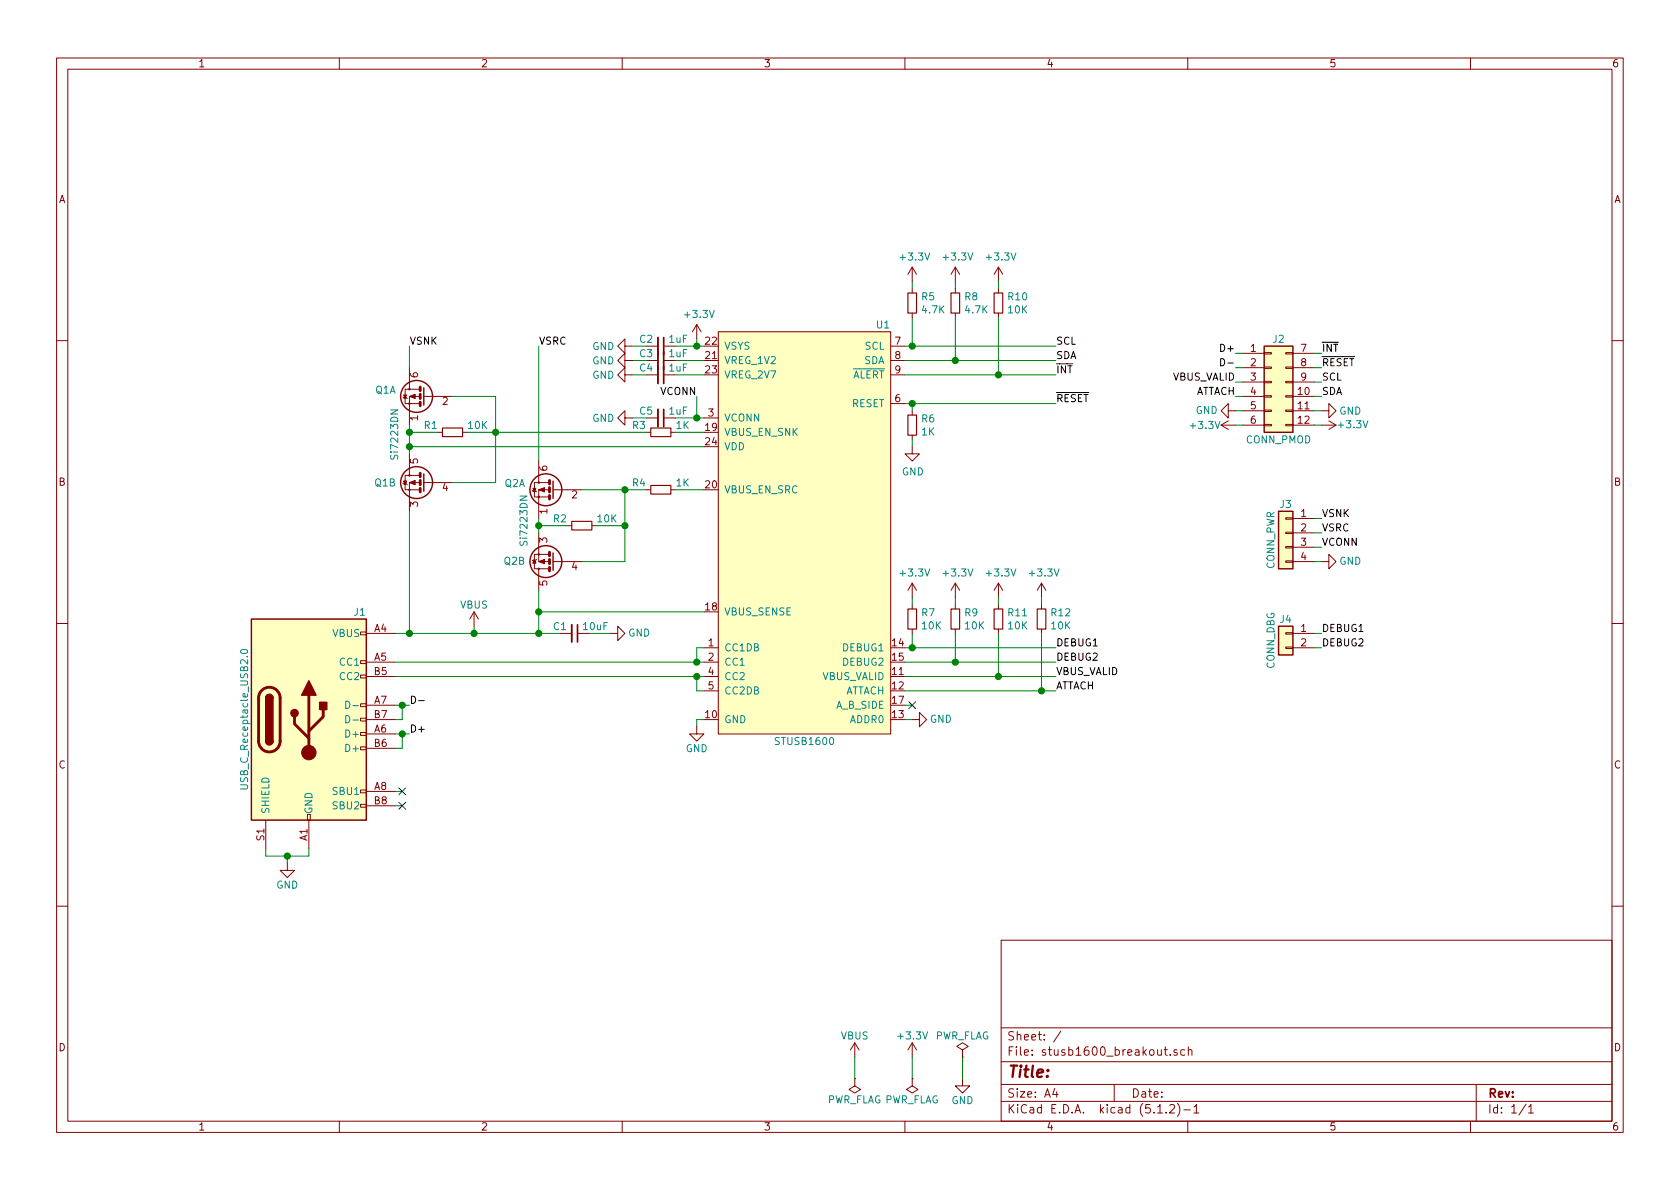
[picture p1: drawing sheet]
EESchema Schematic File Version 4
LIBS:stusb1600_breakout-cache
EELAYER 29 0
EELAYER END
$Descr A4 11693 8268
encoding utf-8
Sheet 1 1
Title ""
Date ""
Rev ""
Comp ""
Comment1 ""
Comment2 ""
Comment3 ""
Comment4 ""
$EndDescr
$Comp
L Interface_USB_Extra:STUSB1600 U1
U 1 1
P 5600 3100
F 0 "U1" H 6200 3950 50  0000 R CNN
F 1 "STUSB1600" H 5600 1050 50  0000 C CNN
F 2 "Package_DFN_QFN:QFN-24-1EP_4x4mm_P0.5mm_EP2.7x2.7mm" H 5600 3100 50  0001 C CNN
F 3 "" H 5600 3100 50  0001 C CNN
	1    5600 3100
	1    0    0    -1  
$EndComp
Wire Wire Line
	6300 2400 6350 2400
Wire Wire Line
	6300 2800 6350 2800
Wire Wire Line
	6350 2800 6350 2850
Connection ~ 6350 2800
$Comp
L Device:R_Small R6
U 1 1
P 6350 2950
F 0 "R6" H 6409 2996 50  0000 L CNN
F 1 "1K" H 6409 2905 50  0000 L CNN
F 2 "Resistor_SMD:R_0402_1005Metric" H 6350 2950 50  0001 C CNN
F 3 "~" H 6350 2950 50  0001 C CNN
	1    6350 2950
	1    0    0    -1  
$EndComp
Wire Wire Line
	6350 3050 6350 3100
$Comp
L power:GND #PWR0101
U 1 1
P 6350 3100
F 0 "#PWR0101" H 6350 2850 50  0001 C CNN
F 1 "GND" H 6355 2927 50  0000 C CNN
F 2 "" H 6350 3100 50  0001 C CNN
F 3 "" H 6350 3100 50  0001 C CNN
	1    6350 3100
	1    0    0    -1  
$EndComp
Wire Wire Line
	6350 2400 6350 2200
Connection ~ 6350 2400
Wire Wire Line
	6350 2000 6350 1950
$Comp
L power:+3.3V #PWR0102
U 1 1
P 6350 1950
F 0 "#PWR0102" H 6350 1800 50  0001 C CNN
F 1 "+3.3V" H 6365 2123 50  0000 C CNN
F 2 "" H 6350 1950 50  0001 C CNN
F 3 "" H 6350 1950 50  0001 C CNN
	1    6350 1950
	1    0    0    -1  
$EndComp
$Comp
L power:+3.3V #PWR0103
U 1 1
P 6650 1950
F 0 "#PWR0103" H 6650 1800 50  0001 C CNN
F 1 "+3.3V" H 6665 2123 50  0000 C CNN
F 2 "" H 6650 1950 50  0001 C CNN
F 3 "" H 6650 1950 50  0001 C CNN
	1    6650 1950
	1    0    0    -1  
$EndComp
Wire Wire Line
	6650 2000 6650 1950
$Comp
L Device:R_Small R8
U 1 1
P 6650 2100
F 0 "R8" H 6709 2146 50  0000 L CNN
F 1 "4.7K" H 6709 2055 50  0000 L CNN
F 2 "Resistor_SMD:R_0402_1005Metric" H 6650 2100 50  0001 C CNN
F 3 "~" H 6650 2100 50  0001 C CNN
	1    6650 2100
	1    0    0    -1  
$EndComp
Wire Wire Line
	6650 2500 7350 2500
Connection ~ 6650 2500
Wire Wire Line
	6650 2200 6650 2500
Wire Wire Line
	6350 2400 7350 2400
Text Label 7350 2400 0    50   ~ 0
SCL
Text Label 7350 2500 0    50   ~ 0
SDA
Text Label 7350 2600 0    50   ~ 0
~INT~
Text Label 7350 2800 0    50   ~ 0
~RESET~
Wire Wire Line
	6350 2800 7350 2800
Wire Wire Line
	6300 2600 6950 2600
Wire Wire Line
	6300 2500 6650 2500
$Comp
L Device:R_Small R5
U 1 1
P 6350 2100
F 0 "R5" H 6409 2146 50  0000 L CNN
F 1 "4.7K" H 6409 2055 50  0000 L CNN
F 2 "Resistor_SMD:R_0402_1005Metric" H 6350 2100 50  0001 C CNN
F 3 "~" H 6350 2100 50  0001 C CNN
	1    6350 2100
	1    0    0    -1  
$EndComp
Wire Wire Line
	6300 4900 6350 4900
NoConn ~ 6350 4900
Wire Wire Line
	6300 5000 6350 5000
$Comp
L power:GND #PWR0104
U 1 1
P 6350 5000
F 0 "#PWR0104" H 6350 4750 50  0001 C CNN
F 1 "GND" V 6350 4800 50  0000 C CNN
F 2 "" H 6350 5000 50  0001 C CNN
F 3 "" H 6350 5000 50  0001 C CNN
	1    6350 5000
	0    -1   -1   0   
$EndComp
Wire Wire Line
	4900 5000 4850 5000
Wire Wire Line
	4850 5000 4850 5050
$Comp
L power:GND #PWR0105
U 1 1
P 4850 5050
F 0 "#PWR0105" H 4850 4800 50  0001 C CNN
F 1 "GND" H 4850 4900 50  0000 C CNN
F 2 "" H 4850 5050 50  0001 C CNN
F 3 "" H 4850 5050 50  0001 C CNN
	1    4850 5050
	1    0    0    -1  
$EndComp
Wire Wire Line
	4900 2400 4850 2400
Wire Wire Line
	4850 2400 4850 2350
Connection ~ 4850 2400
Wire Wire Line
	4850 2400 4700 2400
$Comp
L Device:C_Small C2
U 1 1
P 4600 2400
F 0 "C2" V 4550 2350 50  0000 R CNN
F 1 "1uF" V 4550 2450 50  0000 L CNN
F 2 "Capacitor_SMD:C_0603_1608Metric" H 4600 2400 50  0001 C CNN
F 3 "~" H 4600 2400 50  0001 C CNN
	1    4600 2400
	0    1    1    0   
$EndComp
$Comp
L Device:C_Small C3
U 1 1
P 4600 2500
F 0 "C3" V 4550 2450 50  0000 R CNN
F 1 "1uF" V 4550 2550 50  0000 L CNN
F 2 "Capacitor_SMD:C_0603_1608Metric" H 4600 2500 50  0001 C CNN
F 3 "~" H 4600 2500 50  0001 C CNN
	1    4600 2500
	0    1    1    0   
$EndComp
$Comp
L Device:C_Small C4
U 1 1
P 4600 2600
F 0 "C4" V 4550 2550 50  0000 R CNN
F 1 "1uF" V 4550 2650 50  0000 L CNN
F 2 "Capacitor_SMD:C_0603_1608Metric" H 4600 2600 50  0001 C CNN
F 3 "~" H 4600 2600 50  0001 C CNN
	1    4600 2600
	0    1    1    0   
$EndComp
Wire Wire Line
	4700 2500 4900 2500
Wire Wire Line
	4500 2400 4400 2400
Wire Wire Line
	4700 2600 4900 2600
Wire Wire Line
	4500 2500 4400 2500
Wire Wire Line
	4500 2600 4400 2600
$Comp
L power:GND #PWR0106
U 1 1
P 4400 2400
F 0 "#PWR0106" H 4400 2150 50  0001 C CNN
F 1 "GND" V 4400 2200 50  0000 C CNN
F 2 "" H 4400 2400 50  0001 C CNN
F 3 "" H 4400 2400 50  0001 C CNN
	1    4400 2400
	0    1    1    0   
$EndComp
$Comp
L power:GND #PWR0107
U 1 1
P 4400 2500
F 0 "#PWR0107" H 4400 2250 50  0001 C CNN
F 1 "GND" V 4400 2300 50  0000 C CNN
F 2 "" H 4400 2500 50  0001 C CNN
F 3 "" H 4400 2500 50  0001 C CNN
	1    4400 2500
	0    1    1    0   
$EndComp
$Comp
L power:GND #PWR0108
U 1 1
P 4400 2600
F 0 "#PWR0108" H 4400 2350 50  0001 C CNN
F 1 "GND" V 4400 2400 50  0000 C CNN
F 2 "" H 4400 2600 50  0001 C CNN
F 3 "" H 4400 2600 50  0001 C CNN
	1    4400 2600
	0    1    1    0   
$EndComp
$Comp
L power:+3.3V #PWR0109
U 1 1
P 4850 2350
F 0 "#PWR0109" H 4850 2200 50  0001 C CNN
F 1 "+3.3V" H 4865 2523 50  0000 C CNN
F 2 "" H 4850 2350 50  0001 C CNN
F 3 "" H 4850 2350 50  0001 C CNN
	1    4850 2350
	1    0    0    -1  
$EndComp
$Comp
L Device:C_Small C5
U 1 1
P 4600 2900
F 0 "C5" V 4550 2850 50  0000 R CNN
F 1 "1uF" V 4550 2950 50  0000 L CNN
F 2 "Capacitor_SMD:C_0603_1608Metric" H 4600 2900 50  0001 C CNN
F 3 "~" H 4600 2900 50  0001 C CNN
	1    4600 2900
	0    1    1    0   
$EndComp
Wire Wire Line
	4700 2900 4850 2900
Wire Wire Line
	4500 2900 4400 2900
$Comp
L power:GND #PWR0110
U 1 1
P 4400 2900
F 0 "#PWR0110" H 4400 2650 50  0001 C CNN
F 1 "GND" V 4400 2700 50  0000 C CNN
F 2 "" H 4400 2900 50  0001 C CNN
F 3 "" H 4400 2900 50  0001 C CNN
	1    4400 2900
	0    1    1    0   
$EndComp
Connection ~ 4850 2900
Wire Wire Line
	4850 2900 4900 2900
$Comp
L Connector:USB_C_Receptacle_USB2.0 J1
U 1 1
P 2150 5000
F 0 "J1" H 2550 5750 50  0000 R CNN
F 1 "USB_C_Receptacle_USB2.0" V 1700 5000 50  0000 C CNN
F 2 "Connector_USB_Extra:USB_C_Receptacle_GT-USB-7010" H 2300 5000 50  0001 C CNN
F 3 "https://www.usb.org/sites/default/files/documents/usb_type-c.zip" H 2300 5000 50  0001 C CNN
	1    2150 5000
	1    0    0    -1  
$EndComp
Wire Wire Line
	1850 5900 1850 5950
Wire Wire Line
	1850 5950 2000 5950
Wire Wire Line
	2150 5950 2150 5900
Wire Wire Line
	2000 5950 2000 6000
Connection ~ 2000 5950
Wire Wire Line
	2000 5950 2150 5950
$Comp
L power:GND #PWR0111
U 1 1
P 2000 6000
F 0 "#PWR0111" H 2000 5750 50  0001 C CNN
F 1 "GND" H 2000 5850 50  0000 C CNN
F 2 "" H 2000 6000 50  0001 C CNN
F 3 "" H 2000 6000 50  0001 C CNN
	1    2000 6000
	1    0    0    -1  
$EndComp
Wire Wire Line
	2750 5500 2800 5500
Wire Wire Line
	2750 5600 2800 5600
NoConn ~ 2800 5500
NoConn ~ 2800 5600
Wire Wire Line
	2750 5000 2800 5000
Wire Wire Line
	2800 5000 2800 4900
Wire Wire Line
	2800 4900 2850 4900
Wire Wire Line
	2750 4900 2800 4900
Connection ~ 2800 4900
Wire Wire Line
	2750 5100 2800 5100
Wire Wire Line
	2750 5200 2800 5200
Wire Wire Line
	2800 5200 2800 5100
Connection ~ 2800 5100
Wire Wire Line
	2800 5100 2850 5100
Text Label 2850 4900 0    50   ~ 0
D-
Text Label 2850 5100 0    50   ~ 0
D+
$Comp
L Transistor_FET_Extra:Si7223DN Q1
U 1 1
P 2950 2750
F 0 "Q1" H 3141 2796 50  0000 L CNN
F 1 "Si7223DN" V 3150 2300 50  0000 L CNN
F 2 "Package_SO:Vishay_PowerPAK_1212-8_Dual" H 3150 2675 50  0001 L CNN
F 3 "http://www.infineon.com/dgdl/irf7324pbf.pdf?fileId=5546d462533600a4015355f5f0861b4b" H 2950 2750 50  0001 L CNN
	1    2950 2750
	-1   0    0    -1  
$EndComp
$Comp
L Transistor_FET_Extra:Si7223DN Q1
U 2 1
P 2950 3350
F 0 "Q1" H 3141 3350 50  0000 L CNN
F 1 "Si7223DN" H 3141 3395 50  0001 L CNN
F 2 "Package_SO:Vishay_PowerPAK_1212-8_Dual" H 3150 3275 50  0001 L CNN
F 3 "http://www.infineon.com/dgdl/irf7324pbf.pdf?fileId=5546d462533600a4015355f5f0861b4b" H 2950 3350 50  0001 L CNN
	2    2950 3350
	-1   0    0    -1  
$EndComp
Wire Wire Line
	2850 3150 2850 3100
Wire Wire Line
	2850 2550 2850 2400
Text Label 2850 2400 0    50   ~ 0
VSNK
Wire Wire Line
	3150 2750 3450 2750
Wire Wire Line
	3450 2750 3450 3000
Wire Wire Line
	3450 3350 3150 3350
$Comp
L Device:R_Small R1
U 1 1
P 3150 3000
F 0 "R1" V 3100 2900 50  0000 R CNN
F 1 "10K" V 3100 3100 50  0000 L CNN
F 2 "Resistor_SMD:R_0402_1005Metric" H 3150 3000 50  0001 C CNN
F 3 "~" H 3150 3000 50  0001 C CNN
	1    3150 3000
	0    1    1    0   
$EndComp
Wire Wire Line
	3250 3000 3450 3000
Connection ~ 3450 3000
Wire Wire Line
	3450 3000 3450 3350
Wire Wire Line
	3050 3000 2850 3000
Connection ~ 2850 3000
Wire Wire Line
	2850 3000 2850 2950
Connection ~ 2850 3100
Wire Wire Line
	2850 3100 2850 3000
Wire Wire Line
	2850 3100 4900 3100
Wire Wire Line
	2850 3550 2850 4400
Wire Wire Line
	2850 4400 2750 4400
$Comp
L Transistor_FET_Extra:Si7223DN Q2
U 1 1
P 3850 3400
F 0 "Q2" H 4041 3446 50  0000 L CNN
F 1 "Si7223DN" V 4050 3000 50  0000 L CNN
F 2 "Package_SO:Vishay_PowerPAK_1212-8_Dual" H 4050 3325 50  0001 L CNN
F 3 "http://www.infineon.com/dgdl/irf7324pbf.pdf?fileId=5546d462533600a4015355f5f0861b4b" H 3850 3400 50  0001 L CNN
	1    3850 3400
	-1   0    0    -1  
$EndComp
$Comp
L Transistor_FET_Extra:Si7223DN Q2
U 2 1
P 3850 3900
F 0 "Q2" H 4041 3900 50  0000 L CNN
F 1 "Si7223DN" H 4041 3945 50  0001 L CNN
F 2 "Package_SO:Vishay_PowerPAK_1212-8_Dual" H 4050 3825 50  0001 L CNN
F 3 "http://www.infineon.com/dgdl/irf7324pbf.pdf?fileId=5546d462533600a4015355f5f0861b4b" H 3850 3900 50  0001 L CNN
	2    3850 3900
	-1   0    0    1   
$EndComp
Wire Wire Line
	3750 3600 3750 3650
$Comp
L Device:R_Small R2
U 1 1
P 4050 3650
F 0 "R2" V 4000 3550 50  0000 R CNN
F 1 "10K" V 4000 3750 50  0000 L CNN
F 2 "Resistor_SMD:R_0402_1005Metric" H 4050 3650 50  0001 C CNN
F 3 "~" H 4050 3650 50  0001 C CNN
	1    4050 3650
	0    1    1    0   
$EndComp
Wire Wire Line
	3750 3650 3950 3650
Connection ~ 3750 3650
Wire Wire Line
	3750 3650 3750 3700
Wire Wire Line
	4050 3400 4350 3400
Wire Wire Line
	4350 3400 4350 3650
Wire Wire Line
	4350 3900 4050 3900
Wire Wire Line
	4150 3650 4350 3650
Connection ~ 4350 3650
Wire Wire Line
	4350 3650 4350 3900
Wire Wire Line
	3750 3200 3750 2400
Text Label 3750 2400 0    50   ~ 0
VSRC
Connection ~ 4350 3400
Wire Wire Line
	4900 4250 3750 4250
Wire Wire Line
	3750 4250 3750 4100
Wire Wire Line
	3750 4250 3750 4400
Wire Wire Line
	3750 4400 3300 4400
Connection ~ 3750 4250
Connection ~ 2850 4400
Wire Wire Line
	3750 4400 3900 4400
Connection ~ 3750 4400
$Comp
L Device:C_Small C1
U 1 1
P 4000 4400
F 0 "C1" V 3950 4350 50  0000 R CNN
F 1 "10uF" V 3950 4450 50  0000 L CNN
F 2 "Capacitor_SMD:C_0603_1608Metric" H 4000 4400 50  0001 C CNN
F 3 "~" H 4000 4400 50  0001 C CNN
	1    4000 4400
	0    1    1    0   
$EndComp
Wire Wire Line
	4100 4400 4250 4400
$Comp
L power:GND #PWR0112
U 1 1
P 4250 4400
F 0 "#PWR0112" H 4250 4150 50  0001 C CNN
F 1 "GND" V 4250 4200 50  0000 C CNN
F 2 "" H 4250 4400 50  0001 C CNN
F 3 "" H 4250 4400 50  0001 C CNN
	1    4250 4400
	0    -1   -1   0   
$EndComp
Wire Wire Line
	2750 4700 4850 4700
Wire Wire Line
	2750 4600 4850 4600
Wire Wire Line
	4900 4500 4850 4500
Wire Wire Line
	4850 4500 4850 4600
Connection ~ 4850 4600
Wire Wire Line
	4850 4600 4900 4600
Wire Wire Line
	4900 4800 4850 4800
Wire Wire Line
	4850 4800 4850 4700
Connection ~ 4850 4700
Wire Wire Line
	4850 4700 4900 4700
Wire Wire Line
	6300 4500 6350 4500
Text Label 7350 4500 0    50   ~ 0
DEBUG1
Text Label 7350 4600 0    50   ~ 0
DEBUG2
Text Label 7350 4700 0    50   ~ 0
VBUS_VALID
Text Label 7350 4800 0    50   ~ 0
ATTACH
Wire Wire Line
	6300 4600 6650 4600
Wire Wire Line
	6350 4500 6350 4400
Wire Wire Line
	6300 4700 6950 4700
Wire Wire Line
	6300 4800 7250 4800
Connection ~ 6350 4500
Wire Wire Line
	6350 4500 7350 4500
$Comp
L Device:R_Small R7
U 1 1
P 6350 4300
F 0 "R7" H 6409 4346 50  0000 L CNN
F 1 "10K" H 6409 4255 50  0000 L CNN
F 2 "Resistor_SMD:R_0402_1005Metric" H 6350 4300 50  0001 C CNN
F 3 "~" H 6350 4300 50  0001 C CNN
	1    6350 4300
	1    0    0    -1  
$EndComp
Wire Wire Line
	6350 4200 6350 4150
$Comp
L Device:R_Small R9
U 1 1
P 6650 4300
F 0 "R9" H 6709 4346 50  0000 L CNN
F 1 "10K" H 6709 4255 50  0000 L CNN
F 2 "Resistor_SMD:R_0402_1005Metric" H 6650 4300 50  0001 C CNN
F 3 "~" H 6650 4300 50  0001 C CNN
	1    6650 4300
	1    0    0    -1  
$EndComp
$Comp
L Device:R_Small R11
U 1 1
P 6950 4300
F 0 "R11" H 7009 4346 50  0000 L CNN
F 1 "10K" H 7009 4255 50  0000 L CNN
F 2 "Resistor_SMD:R_0402_1005Metric" H 6950 4300 50  0001 C CNN
F 3 "~" H 6950 4300 50  0001 C CNN
	1    6950 4300
	1    0    0    -1  
$EndComp
$Comp
L Device:R_Small R12
U 1 1
P 7250 4300
F 0 "R12" H 7309 4346 50  0000 L CNN
F 1 "10K" H 7309 4255 50  0000 L CNN
F 2 "Resistor_SMD:R_0402_1005Metric" H 7250 4300 50  0001 C CNN
F 3 "~" H 7250 4300 50  0001 C CNN
	1    7250 4300
	1    0    0    -1  
$EndComp
Wire Wire Line
	7250 4400 7250 4800
Connection ~ 7250 4800
Wire Wire Line
	7250 4800 7350 4800
Wire Wire Line
	6950 4400 6950 4700
Connection ~ 6950 4700
Wire Wire Line
	6950 4700 7350 4700
Wire Wire Line
	6650 4400 6650 4600
Connection ~ 6650 4600
Wire Wire Line
	6650 4600 7350 4600
Wire Wire Line
	6650 4200 6650 4150
$Comp
L power:+3.3V #PWR0113
U 1 1
P 6350 4150
F 0 "#PWR0113" H 6350 4000 50  0001 C CNN
F 1 "+3.3V" H 6365 4323 50  0000 C CNN
F 2 "" H 6350 4150 50  0001 C CNN
F 3 "" H 6350 4150 50  0001 C CNN
	1    6350 4150
	1    0    0    -1  
$EndComp
$Comp
L power:+3.3V #PWR0114
U 1 1
P 6650 4150
F 0 "#PWR0114" H 6650 4000 50  0001 C CNN
F 1 "+3.3V" H 6665 4323 50  0000 C CNN
F 2 "" H 6650 4150 50  0001 C CNN
F 3 "" H 6650 4150 50  0001 C CNN
	1    6650 4150
	1    0    0    -1  
$EndComp
$Comp
L power:+3.3V #PWR0115
U 1 1
P 6950 4150
F 0 "#PWR0115" H 6950 4000 50  0001 C CNN
F 1 "+3.3V" H 6965 4323 50  0000 C CNN
F 2 "" H 6950 4150 50  0001 C CNN
F 3 "" H 6950 4150 50  0001 C CNN
	1    6950 4150
	1    0    0    -1  
$EndComp
$Comp
L power:+3.3V #PWR0116
U 1 1
P 7250 4150
F 0 "#PWR0116" H 7250 4000 50  0001 C CNN
F 1 "+3.3V" H 7265 4323 50  0000 C CNN
F 2 "" H 7250 4150 50  0001 C CNN
F 3 "" H 7250 4150 50  0001 C CNN
	1    7250 4150
	1    0    0    -1  
$EndComp
Wire Wire Line
	7250 4150 7250 4200
Wire Wire Line
	6950 4150 6950 4200
Wire Wire Line
	4850 2750 4850 2900
Text Label 4850 2750 2    50   ~ 0
VCONN
$Comp
L Device:R_Small R3
U 1 1
P 4600 3000
F 0 "R3" V 4550 2900 50  0000 R CNN
F 1 "1K" V 4550 3100 50  0000 L CNN
F 2 "Resistor_SMD:R_0402_1005Metric" H 4600 3000 50  0001 C CNN
F 3 "~" H 4600 3000 50  0001 C CNN
	1    4600 3000
	0    1    1    0   
$EndComp
Wire Wire Line
	4900 3000 4700 3000
Wire Wire Line
	4500 3000 3450 3000
Wire Wire Line
	4350 3400 4500 3400
$Comp
L Device:R_Small R4
U 1 1
P 4600 3400
F 0 "R4" V 4550 3300 50  0000 R CNN
F 1 "1K" V 4550 3500 50  0000 L CNN
F 2 "Resistor_SMD:R_0402_1005Metric" H 4600 3400 50  0001 C CNN
F 3 "~" H 4600 3400 50  0001 C CNN
	1    4600 3400
	0    1    1    0   
$EndComp
Wire Wire Line
	4700 3400 4900 3400
$Comp
L Device:R_Small R10
U 1 1
P 6950 2100
F 0 "R10" H 7009 2146 50  0000 L CNN
F 1 "10K" H 7009 2055 50  0000 L CNN
F 2 "Resistor_SMD:R_0402_1005Metric" H 6950 2100 50  0001 C CNN
F 3 "~" H 6950 2100 50  0001 C CNN
	1    6950 2100
	1    0    0    -1  
$EndComp
$Comp
L power:+3.3V #PWR0117
U 1 1
P 6950 1950
F 0 "#PWR0117" H 6950 1800 50  0001 C CNN
F 1 "+3.3V" H 6965 2123 50  0000 C CNN
F 2 "" H 6950 1950 50  0001 C CNN
F 3 "" H 6950 1950 50  0001 C CNN
	1    6950 1950
	1    0    0    -1  
$EndComp
Wire Wire Line
	6950 1950 6950 2000
Wire Wire Line
	6950 2200 6950 2600
Connection ~ 6950 2600
Wire Wire Line
	6950 2600 7350 2600
Text Label 9200 3600 0    50   ~ 0
VSNK
Text Label 9200 3700 0    50   ~ 0
VSRC
Text Label 9200 3800 0    50   ~ 0
VCONN
Text Label 9200 4400 0    50   ~ 0
DEBUG1
Text Label 9200 4500 0    50   ~ 0
DEBUG2
Text Label 8600 2650 2    50   ~ 0
VBUS_VALID
Text Label 8600 2750 2    50   ~ 0
ATTACH
$Comp
L power:GND #PWR0118
U 1 1
P 9200 2850
F 0 "#PWR0118" H 9200 2600 50  0001 C CNN
F 1 "GND" V 9200 2650 50  0000 C CNN
F 2 "" H 9200 2850 50  0001 C CNN
F 3 "" H 9200 2850 50  0001 C CNN
	1    9200 2850
	0    -1   1    0   
$EndComp
$Comp
L power:+3.3V #PWR0119
U 1 1
P 9200 2950
F 0 "#PWR0119" H 9200 2800 50  0001 C CNN
F 1 "+3.3V" V 9200 3050 50  0000 L CNN
F 2 "" H 9200 2950 50  0001 C CNN
F 3 "" H 9200 2950 50  0001 C CNN
	1    9200 2950
	0    1    -1   0   
$EndComp
$Comp
L Connector_Generic:Conn_02x06_Top_Bottom J2
U 1 1
P 8850 2650
F 0 "J2" H 8900 2950 50  0000 C CNN
F 1 "CONN_PMOD" H 8900 2250 50  0000 C CNN
F 2 "Connector_PinHeader_2.54mm_Extra:PMODHeader_2x06_P2.54mm_Horizontal" H 8850 2650 50  0001 C CNN
F 3 "~" H 8850 2650 50  0001 C CNN
	1    8850 2650
	1    0    0    -1  
$EndComp
Wire Wire Line
	9150 2950 9200 2950
Wire Wire Line
	9150 2850 9200 2850
Wire Wire Line
	8650 2950 8600 2950
Wire Wire Line
	8650 2850 8600 2850
Wire Wire Line
	8650 2750 8600 2750
Wire Wire Line
	8650 2650 8600 2650
Wire Wire Line
	8650 2550 8600 2550
Wire Wire Line
	8650 2450 8600 2450
Text Label 8600 2550 2    50   ~ 0
D-
Text Label 8600 2450 2    50   ~ 0
D+
$Comp
L power:+3.3V #PWR0120
U 1 1
P 8600 2950
F 0 "#PWR0120" H 8600 2800 50  0001 C CNN
F 1 "+3.3V" V 8600 3050 50  0000 L CNN
F 2 "" H 8600 2950 50  0001 C CNN
F 3 "" H 8600 2950 50  0001 C CNN
	1    8600 2950
	0    -1   1    0   
$EndComp
$Comp
L power:GND #PWR0121
U 1 1
P 8600 2850
F 0 "#PWR0121" H 8600 2600 50  0001 C CNN
F 1 "GND" V 8600 2650 50  0000 C CNN
F 2 "" H 8600 2850 50  0001 C CNN
F 3 "" H 8600 2850 50  0001 C CNN
	1    8600 2850
	0    1    -1   0   
$EndComp
Wire Wire Line
	9150 2450 9200 2450
Wire Wire Line
	9150 2550 9200 2550
Wire Wire Line
	9150 2650 9200 2650
Wire Wire Line
	9150 2750 9200 2750
Text Label 9200 2550 0    50   ~ 0
~RESET~
Text Label 9200 2450 0    50   ~ 0
~INT~
Text Label 9200 2750 0    50   ~ 0
SDA
Text Label 9200 2650 0    50   ~ 0
SCL
$Comp
L power:GND #PWR0122
U 1 1
P 9200 3900
F 0 "#PWR0122" H 9200 3650 50  0001 C CNN
F 1 "GND" V 9200 3700 50  0000 C CNN
F 2 "" H 9200 3900 50  0001 C CNN
F 3 "" H 9200 3900 50  0001 C CNN
	1    9200 3900
	0    -1   -1   0   
$EndComp
$Comp
L Connector_Generic:Conn_01x04 J3
U 1 1
P 8950 3700
F 0 "J3" H 8950 3900 50  0000 C CNN
F 1 "CONN_PWR" V 9050 3650 50  0000 C CNN
F 2 "Connector_PinHeader_2.54mm:PinHeader_1x04_P2.54mm_Vertical" H 8950 3700 50  0001 C CNN
F 3 "~" H 8950 3700 50  0001 C CNN
	1    8950 3700
	-1   0    0    -1  
$EndComp
Wire Wire Line
	9150 3600 9200 3600
Wire Wire Line
	9150 3700 9200 3700
Wire Wire Line
	9150 3800 9200 3800
Wire Wire Line
	9150 3900 9200 3900
$Comp
L Connector_Generic:Conn_01x02 J4
U 1 1
P 8950 4400
F 0 "J4" H 8950 4500 50  0000 C CNN
F 1 "CONN_DBG" V 9050 4350 50  0000 C CNN
F 2 "Connector_PinHeader_2.54mm:PinHeader_1x02_P2.54mm_Vertical" H 8950 4400 50  0001 C CNN
F 3 "~" H 8950 4400 50  0001 C CNN
	1    8950 4400
	-1   0    0    -1  
$EndComp
Wire Wire Line
	9150 4400 9200 4400
Wire Wire Line
	9150 4500 9200 4500
$Comp
L power:+3.3V #PWR0123
U 1 1
P 6350 7350
F 0 "#PWR0123" H 6350 7200 50  0001 C CNN
F 1 "+3.3V" H 6350 7500 50  0000 C CNN
F 2 "" H 6350 7350 50  0001 C CNN
F 3 "" H 6350 7350 50  0001 C CNN
	1    6350 7350
	1    0    0    -1  
$EndComp
$Comp
L power:GND #PWR0124
U 1 1
P 6700 7500
F 0 "#PWR0124" H 6700 7250 50  0001 C CNN
F 1 "GND" H 6700 7350 50  0000 C CNN
F 2 "" H 6700 7500 50  0001 C CNN
F 3 "" H 6700 7500 50  0001 C CNN
	1    6700 7500
	1    0    0    -1  
$EndComp
Wire Wire Line
	6350 7350 6350 7500
Wire Wire Line
	6700 7500 6700 7350
$Comp
L power:PWR_FLAG #FLG0101
U 1 1
P 6700 7350
F 0 "#FLG0101" H 6700 7425 50  0001 C CNN
F 1 "PWR_FLAG" H 6700 7500 50  0000 C CNN
F 2 "" H 6700 7350 50  0001 C CNN
F 3 "~" H 6700 7350 50  0001 C CNN
	1    6700 7350
	1    0    0    -1  
$EndComp
$Comp
L power:PWR_FLAG #FLG0102
U 1 1
P 6350 7500
F 0 "#FLG0102" H 6350 7575 50  0001 C CNN
F 1 "PWR_FLAG" H 6350 7650 50  0000 C CNN
F 2 "" H 6350 7500 50  0001 C CNN
F 3 "~" H 6350 7500 50  0001 C CNN
	1    6350 7500
	-1   0    0    1   
$EndComp
$Comp
L power:VBUS #PWR0125
U 1 1
P 3300 4350
F 0 "#PWR0125" H 3300 4200 50  0001 C CNN
F 1 "VBUS" H 3300 4500 50  0000 C CNN
F 2 "" H 3300 4350 50  0001 C CNN
F 3 "" H 3300 4350 50  0001 C CNN
	1    3300 4350
	1    0    0    -1  
$EndComp
Wire Wire Line
	3300 4400 3300 4350
Connection ~ 3300 4400
Wire Wire Line
	3300 4400 2850 4400
$Comp
L power:VBUS #PWR0126
U 1 1
P 5950 7350
F 0 "#PWR0126" H 5950 7200 50  0001 C CNN
F 1 "VBUS" H 5950 7500 50  0000 C CNN
F 2 "" H 5950 7350 50  0001 C CNN
F 3 "" H 5950 7350 50  0001 C CNN
	1    5950 7350
	1    0    0    -1  
$EndComp
$Comp
L power:PWR_FLAG #FLG0103
U 1 1
P 5950 7500
F 0 "#FLG0103" H 5950 7575 50  0001 C CNN
F 1 "PWR_FLAG" H 5950 7650 50  0000 C CNN
F 2 "" H 5950 7500 50  0001 C CNN
F 3 "~" H 5950 7500 50  0001 C CNN
	1    5950 7500
	-1   0    0    1   
$EndComp
Wire Wire Line
	5950 7350 5950 7500
$EndSCHEMATC
